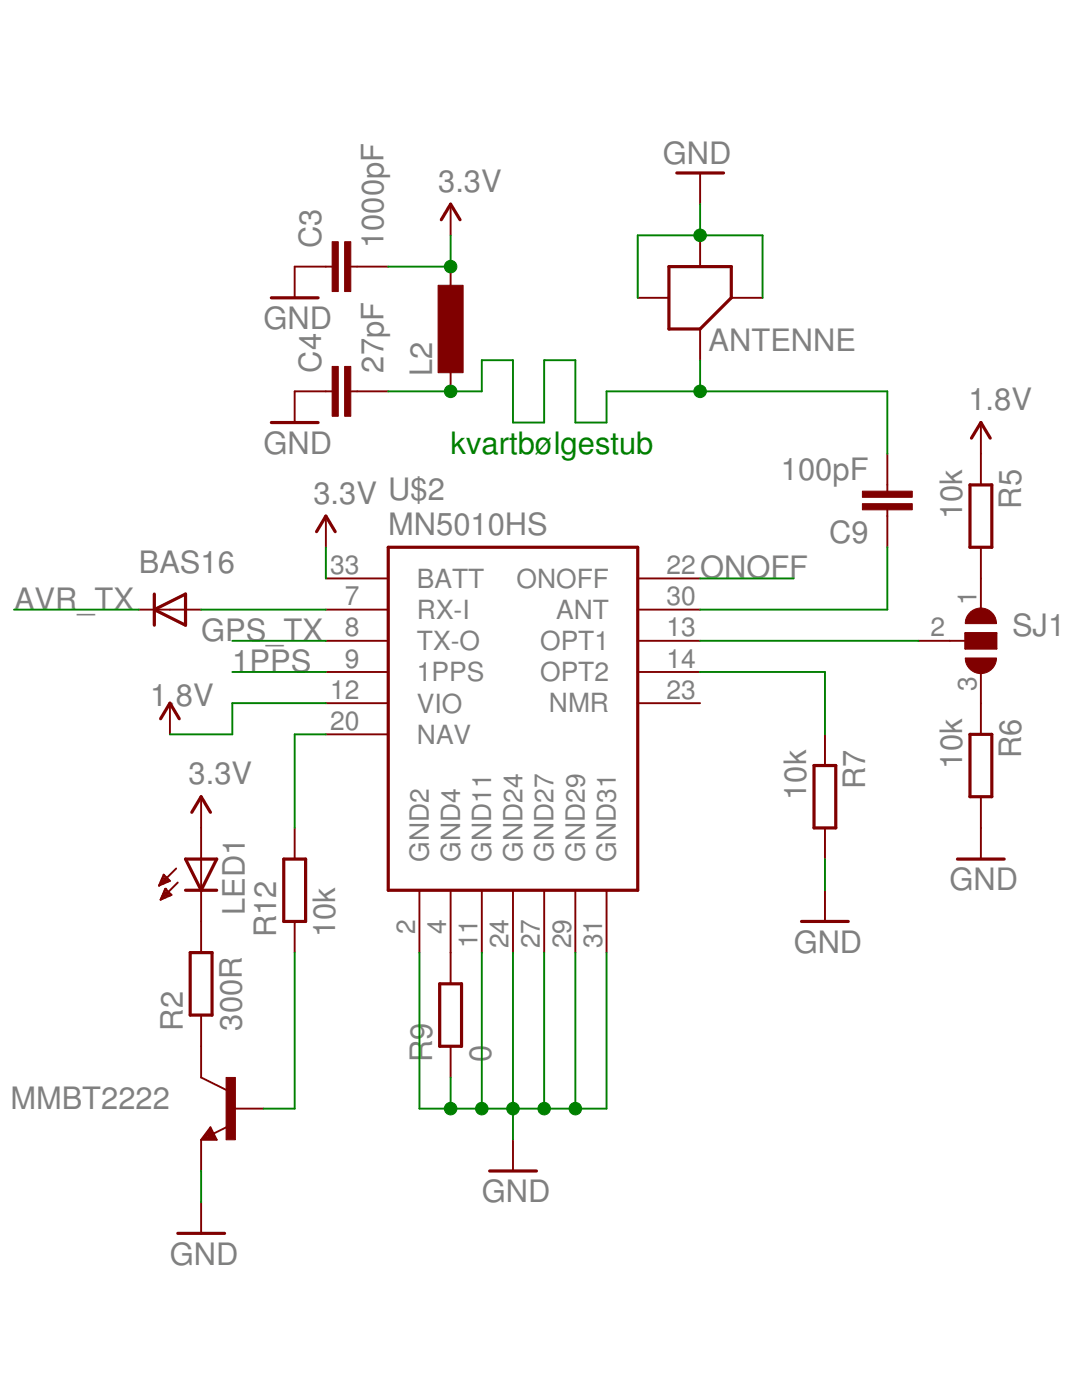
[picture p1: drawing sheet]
<svg xmlns="http://www.w3.org/2000/svg" width="216mm" height="279mm" viewBox="0 0 216 279" stroke-linecap="round" stroke-linejoin="round" font-family="sans-serif">
<g fill="#800000" stroke="#800000" stroke-width=".38">
<path d="M40.1 239.9v6.2z"/>
<path d="M65 134.1h12.5z"/>
<path d="M127.3 121.7h12.4z"/>
<path d="M65 115.4h12.5z"/>
<path d="M83.7 177.7v12.4z"/>
<path d="M96.1 177.7v12.4z"/>
<path d="M102.4 177.7v12.4z"/>
<path d="M108.6 177.7v12.4z"/>
<path d="M114.8 177.7v12.4z"/>
<path d="M121 177.7v12.4z"/>
<path d="M65 146.6h12.5z"/>
<path d="M127.3 140.3h12.4z"/>
<path d="M127.3 115.4h12.4z"/>
<path d="M127.3 127.9h12.4z"/>
<path d="M127.3 134.1h12.4z"/>
<path d="M65 121.7h12.5z"/>
<path d="M65 127.9h12.5z"/>
<path d="M65 140.3h12.5z"/>
<path d="M89.9 177.7v12.4z"/>
<path d="M46.4 221.3h6.2z"/>
<path d="M40.1 227.5v6.2z"/>
<path d="M40.1 208.8v6.2z"/>
<path d="M40.1 215l5 2.5z"/>
<path d="M42 225l-1.9 2.5z"/>
<path d="M40.1 227.5h3.1z"/>
<path d="M42 225l1.2 2.5z"/>
<path d="M42.6 226.2l3-1.5z"/>
<path d="M40.1 183.9v6.2z"/>
<path d="M40.1 202.6v6.2z"/>
<path d="M40.1 177.7v6.2z"/>
<path d="M40.1 165.2v6.2z"/>
<path d="M40.1 171.4v6.3z"/>
<path d="M31.7 176.7l3.5-3.4z"/>
<path d="M32 179.6l3.5-3.5z"/>
<path d="M32.7 174.6l-1 2.1z"/>
<path d="M32.7 174.6l1.2 1.2z"/>
<path d="M31.7 176.7l2.2-.9z"/>
<path d="M31.7 176.7h.2z"/>
<path d="M31.9 176.4h.8z"/>
<path d="M32 176h1.4z"/>
<path d="M32.2 175.7h1.6z"/>
<path d="M32.3 175.3h1.1z"/>
<path d="M32.5 175h.6z"/>
<path d="M32.6 174.6h.1z"/>
<path d="M33 177.4l-1 2.2z"/>
<path d="M33 177.4l1.2 1.2z"/>
<path d="M32 179.6l2.2-1z"/>
<path d="M32.1 179.4h.2z"/>
<path d="M32.2 179.1h.9z"/>
<path d="M32.4 178.7h1.5z"/>
<path d="M32.5 178.4h1.5z"/>
<path d="M32.7 178.1h1z"/>
<path d="M32.8 177.7h.5z"/>
</g>
<g fill="#800000" stroke="#800000" stroke-width=".63">
<path d="M35.5 246.1h9.3z"/>
<path d="M77.5 109.2v68.5z"/>
<path d="M77.5 177.7h49.8z"/>
<path d="M127.3 109.2v68.5z"/>
<path d="M77.5 109.2h49.8z"/>
<path d="M40.8 227.2h1.8z"/>
<path d="M42 225.6l-1.2 1.6z"/>
<path d="M42 225.6l.6 1.2z"/>
<path d="M41.7 226.8h.9z"/>
<path d="M42 226.2l-.3 .6z"/>
<path d="M42.3 190.1v12.5z"/>
<path d="M38 190.1v12.5z"/>
<path d="M38 190.1h4.3z"/>
<path d="M38 202.6h4.3z"/>
<path d="M43.2 171.4l-3.1 6.3z"/>
<path d="M37 171.4l3.1 6.3z"/>
<path d="M40.1 177.7h3.1z"/>
<path d="M37 177.7h3.1z"/>
<path d="M40.1 171.4h3.1z"/>
<path d="M37 171.4h3.1z"/>
</g>
<path d="M45.1 215h1.9v12.5h-1.9z" fill="#800000" stroke="#800000" stroke-width=".2"/>
<circle cx="33" cy="177.4" r=".19" fill="#800000"/>
<g fill="#800000" stroke="#800000" stroke-width=".2">
<path d="M192.6 131.3h6.2a3.1 3.1 0 0 1-3.1 3.1 3.1 3.1 0 0 1-3.1-3.1z" fill-rule="evenodd"/>
<path d="M193.7 122.1a3.1 3.1 0 0 1 3.3-.5 3.1 3.1 0 0 1 1.8 2.9h-6.2v-.3a2.98 2.98 0 0 1 1.1-2.1z" fill-rule="evenodd"/>
</g>
<g fill="#800000" stroke="#800000" stroke-width=".38">
<path d="M195.7 134.1v6.2z"/>
<path d="M195.7 115.4v6.3z"/>
<path d="M192.6 129.5h6.2z"/>
<path d="M192.6 127.9v1.6z"/>
<path d="M192.6 126.3v1.6z"/>
<path d="M192.6 126.3h6.2z"/>
<path d="M183.3 127.9h6.2z"/>
<path d="M198.8 126.3v3.2z"/>
<path d="M189.5 127.9h3.1z"/>
<path d="M195.7 109.2v6.2z"/>
<path d="M195.7 90.5v6.3z"/>
<path d="M195.7 159v6.2z"/>
<path d="M195.7 140.3v6.3z"/>
<path d="M164.6 165.2v6.2z"/>
<path d="M164.6 146.6v6.2z"/>
<path d="M195.7 84.3v6.2z"/>
<path d="M164.6 177.7v6.2z"/>
<path d="M195.7 165.2v6.2z"/>
<path d="M40.1 159v6.2z"/>
<path d="M89.9 190.1v6.2z"/>
<path d="M89.9 208.8v6.2z"/>
<path d="M65 103v6.2z"/>
<path d="M33.9 140.3v6.3z"/>
<path d="M102.4 227.5v6.2z"/>
<path d="M33.9 121.7h6.2z"/>
<path d="M27.7 121.7h6.2z"/>
<path d="M139.7 34.5v6.2z"/>
<path d="M145.9 59.4h6.3z"/>
<path d="M139.7 47v6.2z"/>
<path d="M127.3 59.4h6.2z"/>
<path d="M139.7 65.7v6.2z"/>
<path d="M89.9 40.7v6.3z"/>
<path d="M58.8 53.2h6.2z"/>
<path d="M71.2 53.2h6.3z"/>
<path d="M65 53.2h1.3z"/>
<path d="M70 53.2h1.2z"/>
<path d="M58.8 78.1h6.2z"/>
<path d="M71.2 78.1h6.3z"/>
<path d="M65 78.1h1.3z"/>
<path d="M70 78.1h1.2z"/>
<path d="M177.1 103v6.2z"/>
<path d="M177.1 90.5v6.3z"/>
<path d="M177.1 101.7v1.3z"/>
<path d="M177.1 96.8v1.2z"/>
<path d="M58.8 78.1v6.2z"/>
<path d="M58.8 53.2v6.2z"/>
<path d="M89.9 71.9v6.2z"/>
<path d="M89.9 53.2v6.2z"/>
<path d="M58.8 165.2v6.2z"/>
<path d="M58.8 183.9v6.2z"/>
</g>
<g fill="#800000" stroke="#800000" stroke-width=".2">
<path d="M192.6 126.3h6.2v3.2h-6.2z"/>
<path d="M68.8 48.2h1.2v10h-1.2z"/>
<path d="M66.3 48.2h1.2v10h-1.2z"/>
<path d="M68.8 73.1h1.2v10h-1.2z"/>
<path d="M66.3 73.1h1.2v10h-1.2z"/>
<path d="M172.1 98h9.9v1.2h-9.9z"/>
<path d="M172.1 100.5h9.9v1.2h-9.9z"/>
<path d="M87.4 56.9h5v17.5h-5z"/>
</g>
<g fill="#800000" stroke="#800000" stroke-width=".63">
<path d="M193.5 96.8v12.4z"/>
<path d="M197.9 96.8v12.4z"/>
<path d="M193.5 109.2h4.4z"/>
<path d="M193.5 96.8h4.4z"/>
<path d="M193.5 146.6v12.4z"/>
<path d="M197.9 146.6v12.4z"/>
<path d="M193.5 159h4.4z"/>
<path d="M193.5 146.6h4.4z"/>
<path d="M162.4 152.8v12.4z"/>
<path d="M166.8 152.8v12.4z"/>
<path d="M162.4 165.2h4.4z"/>
<path d="M162.4 152.8h4.4z"/>
<path d="M195.7 84.3l1.9 3.1z"/>
<path d="M195.7 84.3l-1.9 3.1z"/>
<path d="M159.9 183.9h9.4z"/>
<path d="M191 171.4h9.4z"/>
<path d="M40.1 159l1.9 3.1z"/>
<path d="M40.1 159l-1.8 3.1z"/>
<path d="M92.1 196.3v12.5z"/>
<path d="M87.7 196.3v12.5z"/>
<path d="M87.7 196.3h4.4z"/>
<path d="M87.7 208.8h4.4z"/>
<path d="M65 103l1.9 3.1z"/>
<path d="M65 103l-1.8 3.1z"/>
<path d="M33.9 140.3l1.9 3.1z"/>
<path d="M33.9 140.3l-1.9 3.1z"/>
<path d="M97.7 233.7h9.3z"/>
<path d="M30.8 121.7l6.2-3.1z"/>
<path d="M30.8 121.7l6.2 3.1z"/>
<path d="M30.8 121.7v3.1z"/>
<path d="M37 118.6v6.2z"/>
<path d="M30.8 118.6v3.1z"/>
<path d="M135 34.5h9.4z"/>
<path d="M139.7 65.7l6.2-6.3z"/>
<path d="M145.9 53.2v6.2z"/>
<path d="M133.5 53.2h12.4z"/>
<path d="M133.5 53.2v12.5z"/>
<path d="M133.5 65.7h6.2z"/>
<path d="M89.9 40.7l1.9 3.2z"/>
<path d="M89.9 40.7l-1.8 3.2z"/>
<path d="M54.1 84.3h9.4z"/>
<path d="M54.1 59.4h9.4z"/>
<path d="M61 171.4v12.5z"/>
<path d="M56.6 171.4v12.5z"/>
<path d="M56.6 171.4h4.4z"/>
<path d="M56.6 183.9h4.4z"/>
</g>
<g fill="#008000" stroke="#008000" stroke-width=".38">
<path d="M33.9 146.6h12.5z"/>
<path d="M46.4 140.3v6.3z"/>
<path d="M46.4 140.3h18.6z"/>
<path d="M164.6 171.4v6.3z"/>
<path d="M40.1 233.7v6.2z"/>
<path d="M83.7 190.1v31.2z"/>
<path d="M83.7 221.3h6.2z"/>
<path d="M89.9 221.3h6.2z"/>
<path d="M96.1 221.3h6.3z"/>
<path d="M102.4 221.3h6.2z"/>
<path d="M108.6 221.3h6.2z"/>
<path d="M114.8 221.3h6.2z"/>
<path d="M121 190.1v31.2z"/>
<path d="M114.8 190.1v31.2z"/>
<path d="M108.6 190.1v31.2z"/>
<path d="M102.4 190.1v31.2z"/>
<path d="M96.1 190.1v31.2z"/>
<path d="M89.9 215v6.3z"/>
<path d="M102.4 221.3v6.2z"/>
<path d="M139.7 40.7v6.3z"/>
<path d="M152.2 47v12.4z"/>
<path d="M139.7 47h12.5z"/>
<path d="M127.3 47v12.4z"/>
<path d="M127.3 47h12.4z"/>
<path d="M139.7 127.9h43.6z"/>
<path d="M164.6 134.1v12.5z"/>
<path d="M139.7 134.1h24.9z"/>
<path d="M65 109.2v6.2z"/>
<path d="M89.9 47v6.2z"/>
<path d="M77.5 53.2h12.4z"/>
<path d="M58.8 146.6v18.6z"/>
<path d="M58.8 146.6h6.2z"/>
<path d="M40.1 121.7h24.9z"/>
<path d="M139.7 115.4h18.7z"/>
<path d="M46.4 134.1h18.6z"/>
<path d="M139.7 121.7h37.4z"/>
<path d="M177.1 109.2v12.5z"/>
<path d="M77.5 78.1h12.4z"/>
<path d="M89.9 78.1h6.2z"/>
<path d="M96.1 71.9v6.2z"/>
<path d="M96.1 71.9h6.3z"/>
<path d="M102.4 71.9v12.4z"/>
<path d="M102.4 84.3h6.2z"/>
<path d="M108.6 71.9v12.4z"/>
<path d="M108.6 71.9h6.2z"/>
<path d="M114.8 71.9v12.4z"/>
<path d="M114.8 84.3h6.2z"/>
<path d="M121 78.1v6.2z"/>
<path d="M177.1 78.1v12.4z"/>
<path d="M139.7 78.1h37.4z"/>
<path d="M139.7 71.9v6.2z"/>
<path d="M121 78.1h18.7z"/>
<path d="M2.8 121.7h24.9z"/>
<path d="M46.4 127.9h18.6z"/>
<path d="M52.6 221.3h6.2z"/>
<path d="M58.8 190.1v31.2z"/>
</g>
<g fill="#008000" stroke="#008000" stroke-width=".2">
<circle cx="114.8" cy="221.3" r="1.25"/>
<circle cx="108.6" cy="221.3" r="1.25"/>
<circle cx="102.4" cy="221.3" r="1.25"/>
<circle cx="96.1" cy="221.3" r="1.25"/>
<circle cx="89.9" cy="221.3" r="1.25"/>
<circle cx="139.7" cy="47" r="1.25"/>
<circle cx="89.9" cy="53.2" r="1.25"/>
<circle cx="89.9" cy="78.1" r="1.25"/>
<circle cx="139.7" cy="78.1" r="1.25"/>
</g>
<g font-size="6.2" fill="#808080">
<text x="132.3" y="32.7">GND</text>
<text x="87.4" y="38.3">3.3V</text>
<text x="64.1" y="49.5" transform="rotate(-90 64.1 49.5)">C3</text>
<text x="76.5" y="49.5" transform="rotate(-90 76.5 49.5)">1000pF</text>
<text x="52.6" y="65.6">GND</text>
<text x="141.4" y="70">ANTENNE</text>
<text x="64.1" y="74.4" transform="rotate(-90 64.1 74.4)">C4</text>
<text x="76.5" y="74.4" transform="rotate(-90 76.5 74.4)">27pF</text>
<text x="86.2" y="75" transform="rotate(-90 86.2 75)">L2</text>
<text x="193.2" y="81.8">1.8V</text>
<text x="52.6" y="90.5">GND</text>
<text x="155.8" y="95.8">100pF</text>
<text x="62.5" y="100.5">3.3V U$2</text>
<text x="203.7" y="101.5" transform="rotate(-90 203.7 101.5)">R5</text>
<text x="77.5" y="106.7">MN5010HS</text>
<text x="192" y="103.6" transform="rotate(-90 192 103.6)">10k</text>
<text x="165.4" y="108.3">C9</text>
<text x="27.7" y="114.3">BAS16</text>
<text x="139.7" y="115.4">ONOFF</text>
<text x="2.8" y="121.7">AVR_TX</text>
<text x="40.1" y="127.9">GPS_TX</text>
<text x="201.9" y="127">SJ1</text>
<text x="46.4" y="134.1">1PPS</text>
<text x="29.9" y="141">1.</text>
<text x="35.1" y="141">8V</text>
<text x="192" y="153.4" transform="rotate(-90 192 153.4)">10k</text>
<text x="203.7" y="151.3" transform="rotate(-90 203.7 151.3)">R6</text>
<text x="37.6" y="156.5">3.3V</text>
<text x="160.9" y="159.6" transform="rotate(-90 160.9 159.6)">10k</text>
<text x="172.6" y="157.5" transform="rotate(-90 172.6 157.5)">R7</text>
<text x="189.5" y="177.7">GND</text>
<text x="48.8" y="182.7" transform="rotate(-90 48.8 182.7)">LED1</text>
<text x="55.1" y="187" transform="rotate(-90 55.1 187)">R12</text>
<text x="66.9" y="187" transform="rotate(-90 66.9 187)">10k</text>
<text x="158.4" y="190.1">GND</text>
<text x="36.5" y="205.7" transform="rotate(-90 36.5 205.7)">R2</text>
<text x="48.2" y="205.7" transform="rotate(-90 48.2 205.7)">300R</text>
<text x="86.2" y="211.9" transform="rotate(-90 86.2 211.9)">R9</text>
<text x="98" y="211.9" transform="rotate(-90 98 211.9)">0</text>
<text x="2.1" y="221.2">MMBT2222</text>
<text x="96.1" y="239.9">GND</text>
<text x="33.9" y="252.4">GND</text>
</g>
<text font-size="6.2" fill="#008000" x="89.9" y="90.5">kvartbølgestub</text>
<g font-size="5.3" fill="#808080">
<text x="65.9" y="114.6">33</text>
<text x="83.2" y="117.3">BATT</text>
<text x="103.1" y="117.3">ONOFF</text>
<text x="133" y="114.6">22</text>
<text x="68.8" y="120.8">7</text>
<text x="83.2" y="123.5">RX-I</text>
<text x="111" y="123.5">ANT</text>
<text x="133" y="120.8">30</text>
<text x="194.8" y="120.8" transform="rotate(-90 194.8 120.8)">1</text>
<text x="68.8" y="127">8</text>
<text x="83.2" y="129.8">TX-O</text>
<text x="107.8" y="129.7">OPT1</text>
<text x="133" y="127">13</text>
<text x="185.7" y="127">2</text>
<text x="68.8" y="133.2">9</text>
<text x="83.2" y="136">1PPS</text>
<text x="107.8" y="136">OPT2</text>
<text x="133" y="133.2">14</text>
<text x="194.8" y="137.9" transform="rotate(-90 194.8 137.9)">3</text>
<text x="65.9" y="139.5">12</text>
<text x="83.2" y="142.2">VIO</text>
<text x="109.5" y="142.2">NMR</text>
<text x="133" y="139.5">23</text>
<text x="65.9" y="145.7">20</text>
<text x="83.2" y="148.4">NAV</text>
<text x="85.6" y="172" transform="rotate(-90 85.6 172)">GND2</text>
<text x="91.8" y="172" transform="rotate(-90 91.8 172)">GND4</text>
<text x="98" y="172" transform="rotate(-90 98 172)">GND11</text>
<text x="104.2" y="172" transform="rotate(-90 104.2 172)">GND24</text>
<text x="110.5" y="172" transform="rotate(-90 110.5 172)">GND27</text>
<text x="116.7" y="172" transform="rotate(-90 116.7 172)">GND29</text>
<text x="122.9" y="172" transform="rotate(-90 122.9 172)">GND31</text>
<text x="82.8" y="186.3" transform="rotate(-90 82.8 186.3)">2</text>
<text x="89" y="186.3" transform="rotate(-90 89 186.3)">4</text>
<text x="95.3" y="189.2" transform="rotate(-90 95.3 189.2)">11</text>
<text x="101.5" y="189.2" transform="rotate(-90 101.5 189.2)">24</text>
<text x="107.7" y="189.2" transform="rotate(-90 107.7 189.2)">27</text>
<text x="113.9" y="189.2" transform="rotate(-90 113.9 189.2)">29</text>
<text x="120.2" y="189.2" transform="rotate(-90 120.2 189.2)">31</text>
</g>
</svg>
